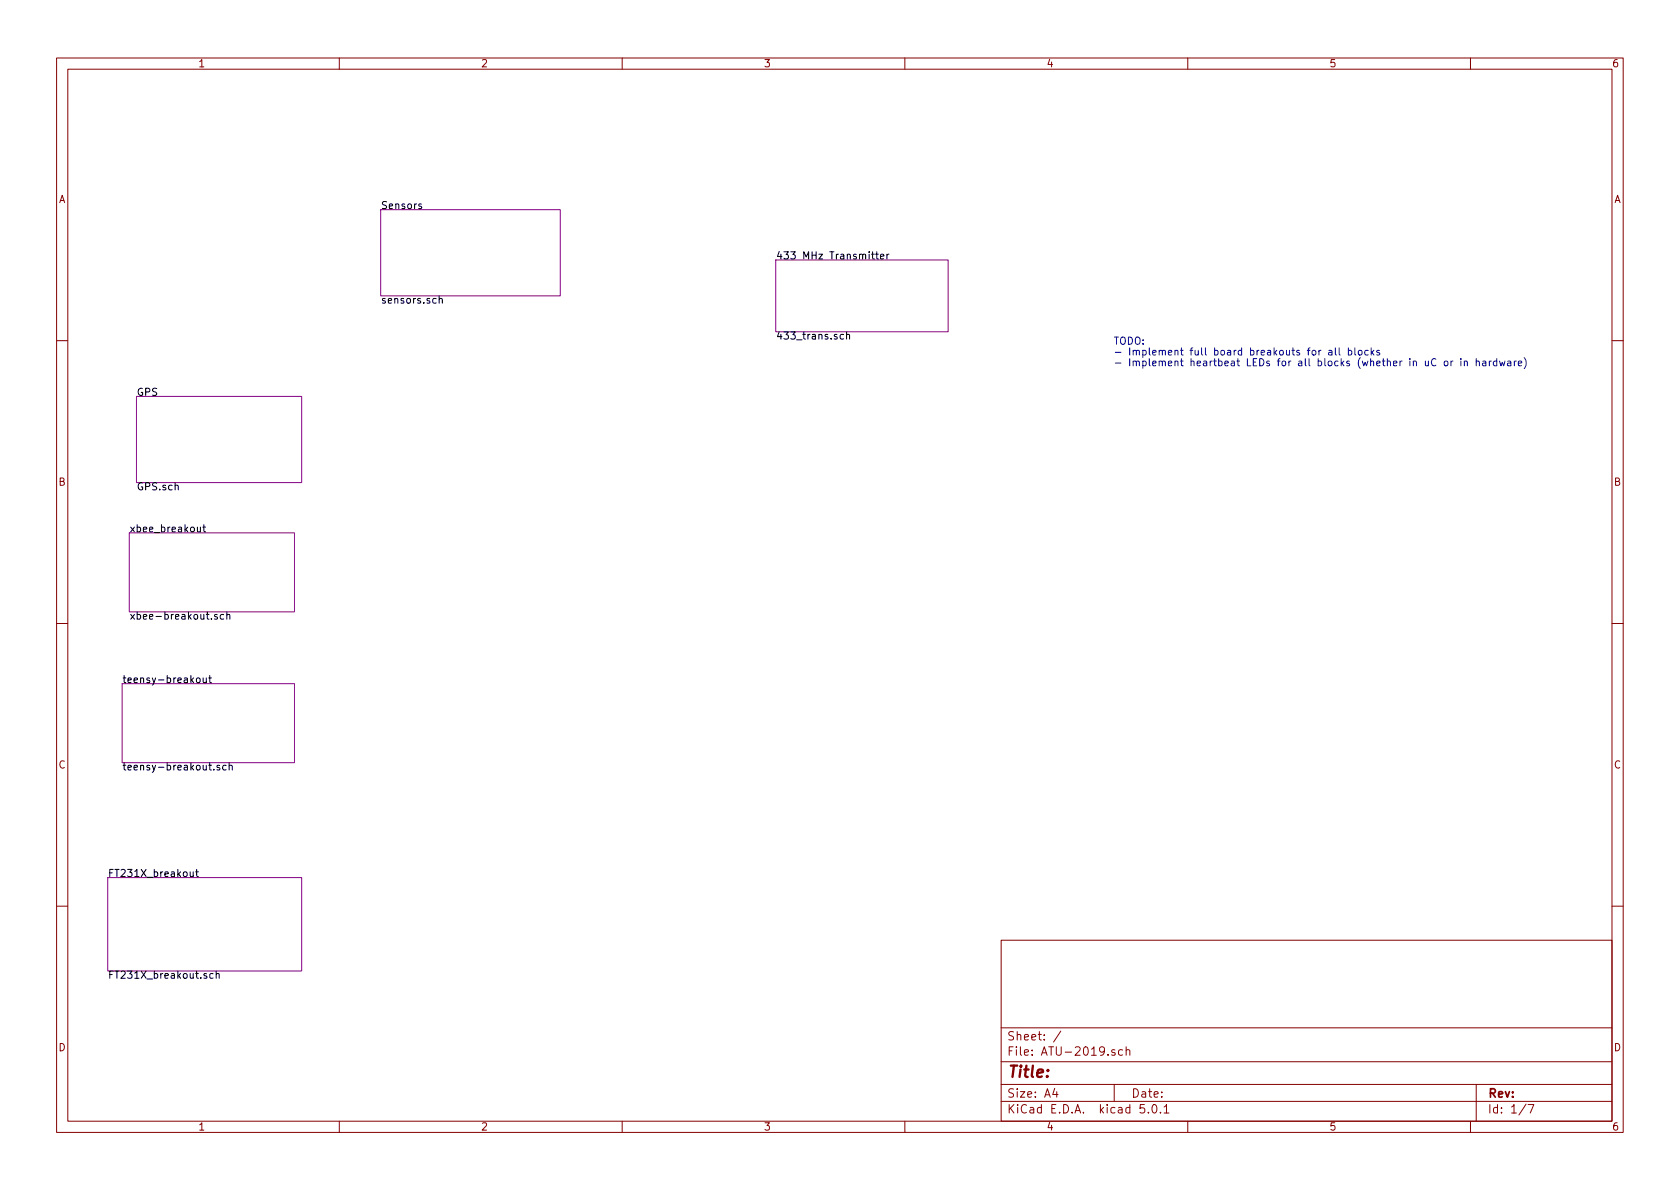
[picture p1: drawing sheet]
<svg xmlns="http://www.w3.org/2000/svg" width="297mm" height="210mm" viewBox="0 0 297 210" stroke-linecap="round" stroke-linejoin="round" font-family="sans-serif">
<g fill="none" stroke="#840000" stroke-width=".18">
<path d="M10 10.3h277v189.9h-277zM12 12.2h273v186.1h-273zM60 10.3v1.9M110 10.3v1.9M160 10.3v1.9M210 10.3v1.9M260 10.3v1.9M10 60.2h2M285 60.2h2M10 110.3h2M285 110.3h2M10 160.2h2"/>
<path d="M177 166.3h108v32h-108zM285 160.2h2M60 198.3v1.9M110 198.3v1.9M160 198.3v1.9M177 194.8h108M177 191.8h108M177 187.8h108M177 181.8h108M186.5 192.5l-.4 1h1M186.8 193v1M187.6 182.3l-1.3 2"/>
<path d="M197 191.8v3M197.1 185.7a.37 .37 0 0 0-.6 .1l.1 .2 .5 .2 .1 .1-.2 .3-.5-.1M198.5 185.7l-.5-.1-.2 .3v.6l.2 .1 .5-.1M199.1 185.7h.1a.37 .37 0 0 1 .6 .1v.8M199.1 185.1v1.5M202.3 195.3h-.7l-.1 .7 .3-.1 .5 .1 .1 .2-.1 .5-.2 .1-.6-.1M203 196.7v.1M203.8 195.5l.2-.2a.8 .8 0 0 1 .6 .8 .8 .8 0 0 1-.6 .7l-.2-.1-.1-.4zM205.2 196.7v.1M205.8 195.8l.4-.5v1.5M205.8 196.8h.9M210 198.3v1.9"/>
<path d="M260 198.3v1.9M261 191.8v6.5M269.8 195.2l-1.2 2M270.2 195.3h1l-.6 1.5"/>
</g>
<path d="M67.3 37.1h31.8v15.2h-31.8zM137.2 46h30.4v12.7h-30.4zM24.1 70.1h29.2v15.2h-29.2zM22.9 94.2h29.2v14h-29.2zM21.6 120.9h30.5v14h-30.5zM19 155.2h34.3v16.5h-34.3z" fill="none" stroke="#840084" stroke-width=".18"/>
<g fill="none" stroke="#000" stroke-width=".18">
<path d="M74.5 36.1h-.3l-.2 .1 .1 .2 .4 .1v.3h-.5M77.6 52.9l.2-.1h.3l.1 .8M77.6 52.3v1.3M149.1 59.2l-.3-.1-.3 .3 .2 .5h.4M149.7 59.3l.2-.2 .3 .1v.8M149.7 58.7v1.3M154.1 45h.5M154.3 44.5v1.1l.3 .2M154.8 45h.5M155 44.5v1.1l.3 .2M155.7 45.4l.6-.1-.1-.3h-.3l-.2 .1v.6h.5M156.8 45v.8"/>
<path d="M157.2 45l-.4 .2M34.9 93.2l.1 .8 .3 .1 .1-.2M35.4 93.2v.9M35.9 93.2h.4M36 92.8v1.1l.3 .2M35.9 119.9l.1 .8h.3l.2-.1M36.5 119.9v.8M36.9 119.9h.5M37.1 119.5v1l.3 .2M38.4 108.7h-.3l-.2 .1 .1 .2 .4 .1v.3h-.5M39.5 108.7h-.3l-.3 .2 .2 .5h.4M40.1 108.8l.2-.1h.3v.8"/>
<path d="M40.1 108.2v1.3M34.8 120l.2-.1 .3 .1 .1 .5-.1 .2h-.3l-.2-.1zM38.8 135.4l-.3-.1-.1 .2v.2l.4 .1v.3h-.4M40 135.4l-.4-.1-.2 .3 .1 .5h.5M40.5 135.5l.2-.2 .3 .1 .1 .8M40.5 134.9v1.3M33.6 154.2l.1 .8h.3l.2-.1M34.2 154.2v.8M34.6 154.2h.5M34.8 153.7v1.1l.3 .2M37.7 172.2h-.4l-.2 .2 .1 .5h.5M38.2 172.3l.2-.1h.3l.1 .8"/>
<path d="M38.2 171.7v1.3"/>
</g>
<g fill="none" stroke="#0000c2" stroke-width=".18">
<path d="M233.2 61.9v.9M233.6 61.9l-.4 .3M234.9 62h.5l.1 .8M235.5 62.2l-.4 .1-.2 .2v.2h.6M236.1 61.5v1.1l.2 .2M236.8 61.5v1.1l.2 .2M238.4 62l.4-.1 .2 .3-.1 .5h-.5M238.4 61.5v1.3M239.5 61.5v1.1l.2 .2M240.2 62.1l.2-.2 .4 .2v.5l-.1 .1-.3 .1-.2-.1zM241.9 62l-.3-.1-.3 .3 .1 .5h.5M242.4 61.5v1.3"/>
<path d="M242.6 62.3l.3 .5M242.9 61.9l-.5 .5M243.9 62l-.3-.1-.2 .2 .1 .2 .4 .1v.3h-.5M255.4 63.9l.4-.1 .2 .3-.1 .5-.3 .1-.2-.1zM256.5 63.8v.9M256.9 63.8l-.4 .3M258.3 63.4v.1M258.3 63.8v.9M258.9 64l.2-.2 .3 .1v.8M258.9 63.8v.9M261 64l.2-.2 .3 .1 .1 .8M261 63.4v1.3"/>
<path d="M262.2 63.9h.5v.8M262.7 64.2h-.4l-.2 .2 .2 .3 .4-.1M263.3 63.8v.9M263.7 63.8l-.4 .3M264.6 63.9l-.3-.1-.3 .3 .2 .5h.4M264.6 63.4v1.3M265.1 63.8l.3 .9 .2-.6 .3 .6 .2-.9M266.6 63.9h.5v.8M267.1 64.2h-.4l-.2 .2 .1 .2h.5M267.7 63.8v.9M268.1 63.8l-.3 .1-.1 .2M268.5 64.3l.6-.1-.1-.3-.4-.1-.1 .2v.6h.5"/>
<path d="M269.5 63.2a1.47 1.47 0 0 1 0 2"/>
</g>
<text font-size="2.8" fill="#840000" x="178" y="190.5">Title:</text>
<g font-size="2.1" fill="#840000">
<text x="178" y="184">Sheet: /</text>
<text x="178" y="186.7">File: ATU-2019.sch</text>
<text x="178" y="196.9">KiCad E.D.A. kicad 5.0.1</text>
<text x="178" y="194.1">Size: A4</text>
<text x="200" y="194.1">Date:</text>
<text x="263" y="194.1">Rev:</text>
<text x="263" y="196.9">Id: 1/7</text>
</g>
<g font-size="1.8" fill="#840000">
<text x="35" y="11.9">1</text>
<text x="85" y="11.9">2</text>
<text x="135" y="11.9">3</text>
<text x="185" y="11.9">4</text>
<text x="235" y="11.9">5</text>
<text x="285" y="11.9">6</text>
<text x="10.4" y="35.9">A</text>
<text x="285.4" y="35.9">A</text>
<text x="10.4" y="85.9">B</text>
<text x="285.4" y="85.9">B</text>
<text x="10.4" y="135.9">C</text>
<text x="285.4" y="135.9">C</text>
<text x="10.4" y="185.9">D</text>
<text x="285.4" y="185.9">D</text>
<text x="35" y="199.9">1</text>
<text x="85" y="199.9">2</text>
<text x="135" y="199.9">3</text>
<text x="185" y="199.9">4</text>
<text x="235" y="199.9">5</text>
<text x="285" y="199.9">6</text>
</g>
<g font-size="1.8">
<text x="67.3" y="37">Sensors</text>
<text x="137.2" y="45.9">433 MHz Transmitter</text>
<text x="67.3" y="53.7">sensors.sch</text>
<text x="137.2" y="60">433_trans.sch</text>
<text x="24.1" y="70">GPS</text>
<text x="24.1" y="86.7">GPS.sch</text>
<text x="22.9" y="94.1">xbee_breakout</text>
<text x="22.9" y="109.6">xbee-breakout.sch</text>
<text x="21.6" y="120.8">teensy-breakout</text>
<text x="21.6" y="136.2">teensy-breakout.sch</text>
<text x="19" y="155.1">FT231X_breakout</text>
<text x="19" y="173.1">FT231X_breakout.sch</text>
</g>
<g font-size="1.8" fill="#0000c2">
<text x="196.8" y="61">TODO:</text>
<text x="196.8" y="62.9">- Implement full board breakouts for all blocks</text>
<text x="196.8" y="64.8">- Implement heartbeat LEDs for all blocks (whether in uC or in hardware)</text>
</g>
</svg>
